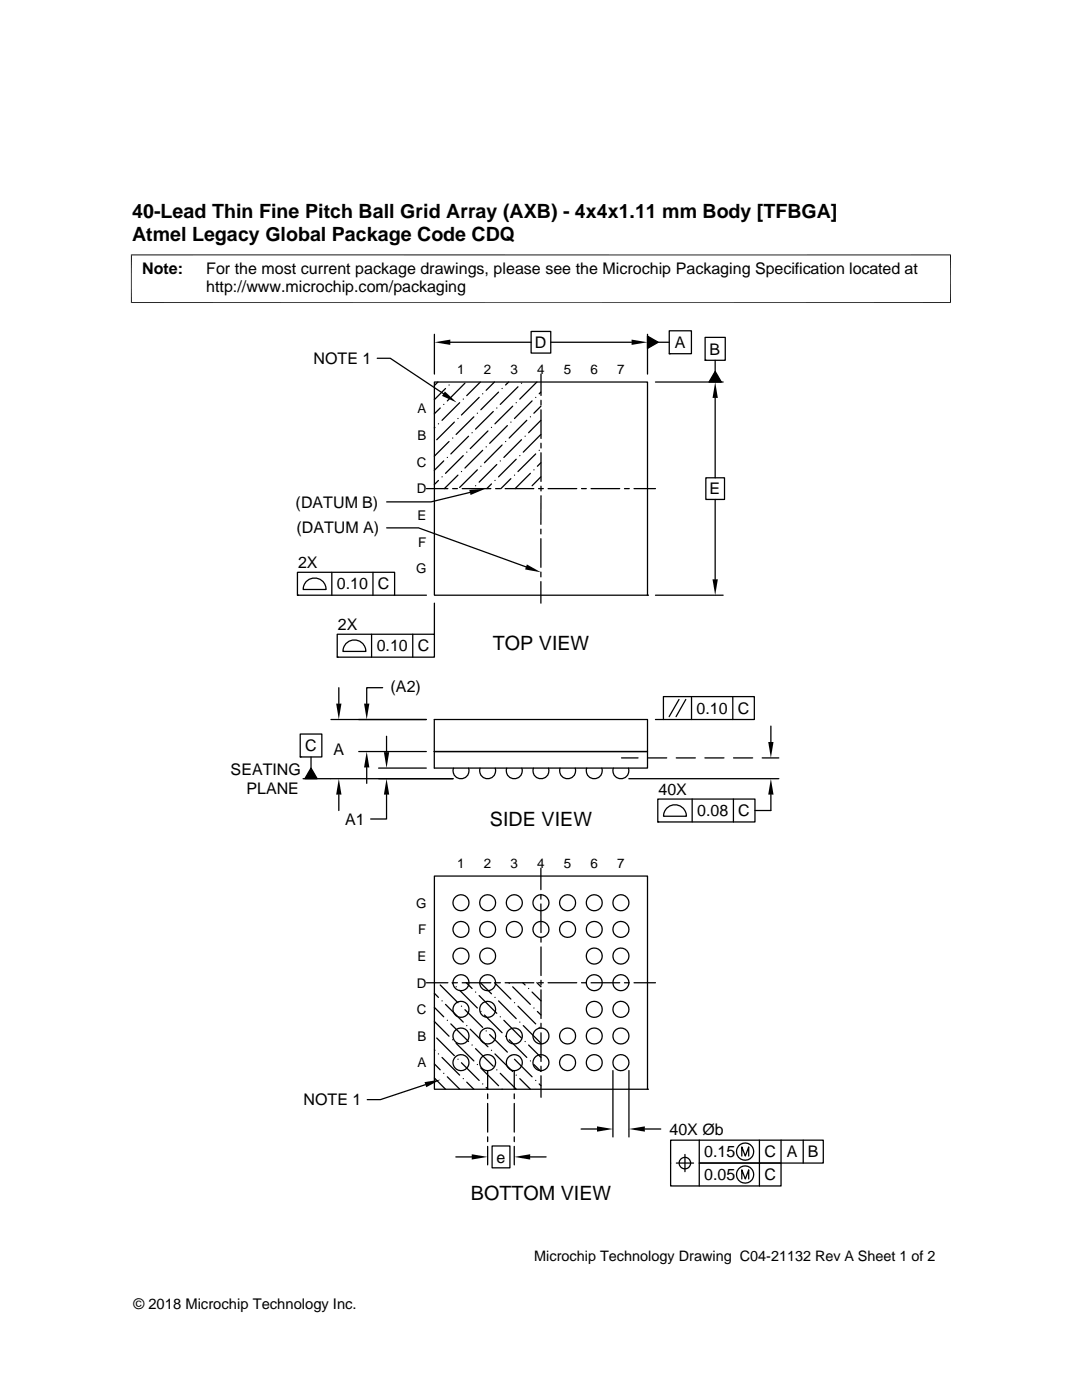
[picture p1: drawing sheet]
<svg xmlns="http://www.w3.org/2000/svg" width="216mm" height="279mm" viewBox="0 0 216 279" stroke-linecap="round" stroke-linejoin="round" font-family="sans-serif">
<g fill="none" stroke="#000" stroke-width=".25">
<path d="M75.3 71.5h2.6l10.6 7.1M86.7 66.7v8M86.7 76.2h42.5v42.6h-42.5zM87.4 76.2l-.7 .8M88.9 77.5l-2.2 2.3M89.6 76.8h.1M89.9 68.3h16.1M92.4 79.7h.1M92.8 76.5l-3.5 3.5M95.6 79.3l-3.5 3.5M95.8 76.2l-2.7 2.8M96.3 78.6h.1"/>
<path d="M98.7 76.2l-1.7 1.7M99.5 78.3l-3.6 3.5M100.2 77.5h.1M101.5 76.2l-.6 .6M103.4 77.2l-3.6 3.5M104.1 76.5h.1M106 66.1h3.9v4.4h-3.9zM106.9 79.3h.1M107.1 76.2l-3.4 3.5M107.9 78.3l-.3 .3M107.9 74.7v4.2M107.9 79.9v.9"/>
<path d="M109.9 68.3h16.1M129.2 67.1l2.1 1.2-2.1 1.2zM129.2 66.7v8M130.8 76.2h13.5M131.3 68.3h2.2M133.5 66h4.5v4.6h-4.5zM133.5 70.6h.1M140.7 67.3h4v4.6h-4zM140.7 71.9h.1M142.7 74.1l1.2 2.1h-2.4zM142.7 71.9v2.2M142.7 79.4v16"/>
<path d="M85.1 97.5h4.3M86.8 85.3l-.1 .1M87.5 84.6h.1M87.5 95.9l-.8 .8M87.8 81.4l-1.1 1.2M88.2 95.2h.1M88.5 80.7h.1M88.5 92l-1.8 1.9M89.3 91.3h.1M89.6 88.1l-2.9 3M90.3 87.4h.1M90.3 97.5h1"/>
<path d="M90.7 84.2l-3.6 3.6M91.4 83.5h.1M91.4 94.8l-2.7 2.7M91.7 80.4l-3.5 3.5M92.1 94.1h.1M92.2 97.5h5.7M92.4 90.9l-3.5 3.6M93.1 90.2h.1M93.5 87.1l-3.5 3.5M93.8 98.3l-7.8 1.9h-8.8M94.2 86.4h.1M94.6 83.2l-3.6 3.5"/>
<path d="M94.9 96.9h.1M95.2 82.5h.1M95.3 93.8l-3.6 3.5M95.9 93h.1M96.3 89.9l-3.5 3.5M97 89.2h.1M97.4 86l-3.6 3.5M98.1 85.3h.1M98.1 96.6l-1 .9M98.4 82.1l-3.5 3.5M98.8 95.9h.1M98.9 97.5h.9"/>
<path d="M99.1 81.4h.1M99.1 92.7l-3.5 3.5M99.8 92h.1M100.2 88.8l-3.5 3.6M100.8 97.5h5.7M100.9 88.1h.1M101.2 84.9l-3.5 3.6M101.9 84.2h.1M101.9 95.5l-2 2M102.3 81.1l-3.5 3.5M102.7 94.8h.1M103 80.4h.1"/>
<path d="M103 91.7l-3.5 3.5M103.7 90.9h.1M104.1 87.8l-3.6 3.5M104.8 87.1h.1M105.1 83.9l-3.5 3.5M105.8 83.2h.1M105.8 94.5l-3 3M106.2 80l-3.5 3.5M106.5 93.8h.1M106.9 90.6l-3.5 3.5M107.5 97.5h.9M107.6 89.9h.1"/>
<path d="M107.9 81.1l-1.4 1.4M107.9 83.9l-2.4 2.5M107.9 86.7l-3.5 3.5M107.9 95.2l-1.7 1.7M107.9 92.4l-.7 .6M107.9 81.8v5.7M107.9 88.5v.9M107.9 90.4v5.7M107.9 97v1M107.9 98.9v5.7M109.4 97.5h5.7M116 97.5h1"/>
<path d="M117.9 97.5h5.8M124.6 97.5h1M126.5 97.5h4.3M140.8 95.4h3.8v4.3h-3.8zM142.7 99.7v15.9M59.4 114.2h19.3v4.6h-19.3zM59.4 118.8h.1M61.2 115.9a2.3 2.3 0 0 1 2.5-.3 2.3 2.3 0 0 1 1.4 2h-4.6l.3-1.1zM66.2 114.2v4.6M74.4 114.2v4.6M77.2 105.3h6.3l21.5 7.8M78.7 118.8h6.4"/>
<path d="M107.9 105.6v1M107.9 107.5v5.7M107.9 114.2v.9M107.9 116.1v4.3M129.2 118.8h.1M130.8 118.8h13.5M67.3 126.6h19.4v4.5h-19.4zM67.3 131.1h.1M67.6 137.2v3.2M69.2 128.3a2.29 2.29 0 0 1 2.5-.4 2.29 2.29 0 0 1 1.3 2.1h-4.6l.4-1.2zM74.1 126.6v4.5M76.3 137.2h-3.1v3.2"/>
<path d="M82.4 126.6v4.5M86.7 120.4v6.2M132.4 139h18.1v4.6h-18.1zM135.5 139.6l-2 3.4M136.8 139.6l-1.9 3.4M138 139v4.6M146.2 139v4.6M59.9 146.5h4.3v4.6h-4.3zM59.9 151.1h.1M62.1 151.1v2.2M62.1 153.3l1.2 2.1h-2.5zM66 143.6h19.1"/>
<path d="M67.6 158.6v3.2M71.6 150h13.5M73.2 153.2v3.1M75.5 153.3h9.6M77.1 158.6v4.8h-3.1M77.1 146.9v3.2M86.7 143.6h42.5v6.4h-42.5h42.5v3.3h-42.5zM90.4 155.4h-29.9M90.5 153.3a1.59 1.59 0 0 0 1.5 2.1 1.59 1.59 0 0 0 1.5-2.1M95.8 153.3a1.59 1.59 0 0 0 1.5 2.1 1.59 1.59 0 0 0 1.5-2.1M101.1 153.3a1.59 1.59 0 0 0 1.5 2.1 1.59 1.59 0 0 0 1.5-2.1M106.4 153.3a1.6 1.6 0 0 0 1.5 2.1 1.6 1.6 0 0 0 1.6-2.1"/>
<path d="M111.8 153.3a1.59 1.59 0 0 0 1.5 2.1 1.59 1.59 0 0 0 1.5-2.1M117.1 153.3a1.59 1.59 0 0 0 1.5 2.1 1.59 1.59 0 0 0 1.5-2.1M122.4 153.3a1.59 1.59 0 0 0 1.5 2.1 1.59 1.59 0 0 0 1.5-2.1M124 151.3h3.3M125.5 155.4h29.9M129.2 151.3h3.8M130.8 143.6h1.6M131.3 159.5h19.3v4.5h-19.3zM134.9 151.3h3.8M138.1 159.5v4.5M140.7 151.3h3.8M146.3 159.5v4.5"/>
<path d="M146.4 151.3h3.8M152.1 151.3h3.3M153.8 144.9v3.2M153.8 158.6v3.2h-3.2M86.7 174.8h42.5v42.6h-42.5zM107.9 173.3v4.2M107.9 178.5v1M131.3 164h.1M133.2 161.2a2.29 2.29 0 0 1 2.4-.4 2.29 2.29 0 0 1 1.4 2.1h-4.6l.3-1.2zM85.1 196.1h4.3M86.7 198.2l.8 .9M87.8 196.6l3.6 3.5"/>
<path d="M88.2 199.7h.1M90.2 196.1l.1 .1M90.3 196.1h1M91 196.9h.1M91.7 197.6l3.6 3.6M92.2 196.1h5.7M93 196.1l1.2 1.2M94.9 198h.1M95.6 198.7l3.5 3.5M95.8 196.1l2.3 2.2M98.7 196.1l3.2 3.3M98.8 199.1h.1"/>
<path d="M98.9 196.1h.9M99.5 199.8l3.5 3.5M100.8 196.1h5.7M101.6 196.2h.1M102.3 196.9l3.5 3.5M104.3 196.1l.5 .5M105.5 197.3h.1M106.2 198l1.7 1.8M107.1 196.1l.8 .8M107.5 196.1h.9M107.9 180.4v5.7M107.9 187.1v.9"/>
<path d="M107.9 189v5.7M107.9 195.6v1M107.9 197.5v5.8M109.4 196.1h5.7M116 196.1h1M117.9 196.1h5.8M124.6 196.1h1M126.5 196.1h4.3M84.9 216.5l-9 3h-2.6M86.7 201l1.8 1.9M86.7 203.9l2.9 2.9M86.7 215.1l2.2 2.3"/>
<path d="M86.7 209.5l.1 .1M86.7 212.3l1.1 1.2M87.1 207.2l3.6 3.5M87.5 210.3h.1M88.2 211l3.5 3.6M88.5 214.2h.1M88.9 200.4l3.5 3.6M89.3 203.6h.1M89.3 214.9l2.4 2.5M90 204.3l3.5 3.6M90.3 207.5h.1M91 208.2l3.6 3.5"/>
<path d="M91.4 211.4h.1M92.1 200.8h.1M92.1 212.1l3.5 3.5M92.4 215.3h.1M92.8 201.5l3.5 3.5M93.1 204.7h.1M93.1 216l1.5 1.4M93.8 205.4l3.6 3.5M94.2 208.6h.1M94.9 209.3l3.5 3.5M95.3 212.4h.1M95.9 201.9h.1"/>
<path d="M95.9 213.1l3.6 3.6M96.3 216.3h.1M96.7 202.6l3.5 3.5M97 205.7h.1M97 217l.4 .4M97.3 213.7v3.7M97.3 218.3v1M97.7 206.5l3.5 3.5M98.1 209.6h.1M98.8 210.3l3.5 3.5M99.1 213.5h.1M99.8 202.9h.1"/>
<path d="M99.8 214.2l3.2 3.2M100.2 217.4h.1M100.5 203.6l3.6 3.6M100.9 206.8h.1M101.6 207.5l3.5 3.5M101.9 210.7h.1M102.6 213.7v3.7M102.6 218.3v1M102.7 200.1h.1M102.7 211.4l3.5 3.5M103 214.6h.1M103.4 200.8l3.5 3.5"/>
<path d="M103.7 204h.1M103.7 215.3l2.1 2.1M104.4 204.7l3.5 3.5M104.8 207.9h.1M105.5 208.6l2.5 2.4M105.8 211.7h.1M106.5 201.2h.1M106.5 212.5l1.5 1.3M106.9 215.6h.1M107.2 201.9l.7 .7M107.6 205h.1M107.6 216.3l.4 .4"/>
<path d="M107.9 204.2v1M107.9 206.1v5.7M107.9 212.8v.9M107.9 214.7v4.3M122.3 213.7v13.2M125.5 213.7v13.2M129.2 217.4h.1M91 230.9h3.1M97.3 220.2v5.7M97.3 226.9v.9M97.3 228.8v3.7M98.2 228.7h3.5v4.4h-3.5z"/>
<path d="M102.6 220.2v5.7M102.6 226.9v.9M102.6 228.8v3.7M105.8 230.9h3.2M116 225.3h3.1M128.7 225.3h3.1M135 232.1h3.4M136.7 230.4v3.4M139.5 227.5v4.6h16.4v4.6h-22.1v-9.2h30.5v4.6h-24.8v4.6M148 230.7v-1.8l.7 1.8 .7-1.8v1.8M148 235.3v-1.8l.7 1.8 .7-1.8v1.8M151.5 227.5v9.2"/>
<path d="M155.9 227.5v4.6M160.3 227.5v4.6"/>
<circle cx="92" cy="196.1" r="1.6"/>
<circle cx="92" cy="185.5" r="1.6"/>
<circle cx="92" cy="190.8" r="1.6"/>
<circle cx="92" cy="180.2" r="1.6"/>
<circle cx="97.3" cy="196.1" r="1.59"/>
<circle cx="97.3" cy="185.5" r="1.59"/>
<circle cx="97.3" cy="190.8" r="1.59"/>
<circle cx="97.3" cy="180.2" r="1.6"/>
<circle cx="102.6" cy="185.5" r="1.59"/>
<circle cx="102.6" cy="180.2" r="1.6"/>
<circle cx="107.9" cy="185.5" r="1.59"/>
<circle cx="107.9" cy="180.2" r="1.6"/>
<circle cx="113.3" cy="185.5" r="1.6"/>
<circle cx="113.3" cy="180.2" r="1.6"/>
<circle cx="118.6" cy="196.1" r="1.59"/>
<circle cx="118.6" cy="185.5" r="1.59"/>
<circle cx="118.6" cy="190.8" r="1.59"/>
<circle cx="118.6" cy="180.2" r="1.6"/>
<circle cx="123.9" cy="196.1" r="1.59"/>
<circle cx="123.9" cy="185.5" r="1.59"/>
<circle cx="123.9" cy="190.8" r="1.59"/>
<circle cx="123.9" cy="180.2" r="1.6"/>
<circle cx="92" cy="206.8" r="1.6"/>
<circle cx="92" cy="212.1" r="1.6"/>
<circle cx="92" cy="201.4" r="1.6"/>
<circle cx="97.3" cy="206.8" r="1.59"/>
<circle cx="97.3" cy="212.1" r="1.59"/>
<circle cx="97.3" cy="201.4" r="1.6"/>
<circle cx="102.6" cy="206.8" r="1.59"/>
<circle cx="102.6" cy="212.1" r="1.59"/>
<circle cx="107.9" cy="206.8" r="1.59"/>
<circle cx="107.9" cy="212.1" r="1.59"/>
<circle cx="113.3" cy="206.8" r="1.6"/>
<circle cx="113.3" cy="212.1" r="1.6"/>
<circle cx="118.6" cy="206.8" r="1.59"/>
<circle cx="118.6" cy="212.1" r="1.59"/>
<circle cx="118.6" cy="201.4" r="1.6"/>
<circle cx="123.9" cy="206.8" r="1.59"/>
<circle cx="123.9" cy="212.1" r="1.59"/>
<circle cx="123.9" cy="201.4" r="1.6"/>
<circle cx="136.7" cy="232.1" r="1.15"/>
<circle cx="148.7" cy="234.4" r="1.71"/>
<circle cx="148.7" cy="229.8" r="1.71"/>
</g>
<g fill="#000">
<path d="M88.8 78.1l2.3 2.2-2.9-1.3zM86.7 68.3l3.2-.5v1zM126 67.8l3.2 .5-3.2 .5zM129.2 67.1l2.1 1.2-2.1 1.2zM142.7 76.2l.5 3.2h-1zM142.7 74.1l1.2 2.1h-2.4zM93.6 97.8l3.3-.3-3 1.3zM105.1 112.6l2.8 1.6-3.1-.6zM142.2 115.6h1l-.5 3.2zM62.1 153.3l1.2 2.1h-2.5zM67.6 155.4l.5 3.2h-1zM67.1 140.4h1l-.5 3.2z"/>
<path d="M73.2 150l.5 3.2h-1.1zM72.6 140.4h1.1l-.5 3.2zM76.6 150.1h1.1l-.6 3.2zM77.1 155.4l.6 3.2h-1.1zM153.8 155.4l.5 3.2h-1zM153.3 148.1h1l-.5 3.2zM84.7 216l3.2-.5-2.9 1.5zM94.1 230.4l3.2 .5-3.2 .5zM102.6 230.9l3.2-.5v1zM119.1 224.8l3.2 .5-3.2 .5zM125.5 225.3l3.2-.5v1z"/>
</g>
<path d="M26.1 50.9h163.7M26.2 50.8v9.7M189.7 50.8v9.7M26.1 60.4h163.7" fill="none" stroke="#000" stroke-width=".2"/>
<g font-size="3.9">
<text x="26.4" y="43.5">40-Lead Thin Fine Pitch Ball Grid Array (AXB) - 4x4x1.11 mm Body [TFBGA]</text>
<text x="26.4" y="48">Atmel Legacy Global Package Code CDQ</text>
<text x="98.3" y="129.7">TOP VIEW</text>
<text x="97.8" y="164.8">SIDE VIEW</text>
<text x="93.9" y="239.4">BOTTOM VIEW</text>
</g>
<g font-size="3.2">
<text x="28.4" y="54.6">Note:</text>
<text x="41.1" y="58.3">http://www.microchip.com/packaging</text>
<text x="41.1" y="54.6">For the most current package drawings, please see the Microchip Packaging Specification located at</text>
<text x="106.7" y="69.4">D</text>
<text x="134.7" y="69.4">A</text>
<text x="141.6" y="70.8">B</text>
<text x="62.5" y="72.7">NOTE 1</text>
<text x="59" y="101.3">(DATUM B)</text>
<text x="141.6" y="98.7">E</text>
<text x="59.1" y="106.4">(DATUM A)</text>
<text x="59.5" y="113.4">2X</text>
<text x="67.2" y="117.6">0.10</text>
<text x="75.4" y="117.6">C</text>
<text x="67.4" y="125.8">2X</text>
<text x="75.2" y="130">0.10</text>
<text x="83.4" y="130">C</text>
<text x="77.9" y="138">(A2)</text>
<text x="139" y="142.5">0.10</text>
<text x="147.2" y="142.5">C</text>
<text x="60.9" y="149.9">C</text>
<text x="46" y="154.7">SEATING</text>
<text x="66.5" y="150.6">A</text>
<text x="49.2" y="158.4">PLANE</text>
<text x="131.4" y="158.7">40X</text>
<text x="68.9" y="164.6">A1</text>
<text x="139.1" y="162.9">0.08</text>
<text x="147.3" y="162.9">C</text>
<text x="60.6" y="220.6">NOTE 1</text>
<text x="133.6" y="226.4">40X Øb</text>
<text x="99.1" y="232">e</text>
<text x="140.5" y="231">0.15</text>
<text x="152.5" y="231">C</text>
<text x="157" y="231">A</text>
<text x="161.2" y="231">B</text>
<text x="140.5" y="235.5">0.05</text>
<text x="152.5" y="235.5">C</text>
</g>
<g font-size="2.9">
<text x="106.6" y="251.7">Microchip Technology Drawing C04-21132 Rev A Sheet 1 of 2</text>
<text x="26.6" y="261.3">© 2018 Microchip Technology Inc.</text>
</g>
<g font-size="2.7">
<text x="91.2" y="74.7">1</text>
<text x="96.6" y="74.7">2</text>
<text x="101.9" y="74.7">3</text>
<text x="107.2" y="74.7">4</text>
<text x="112.5" y="74.7">5</text>
<text x="117.8" y="74.7">6</text>
<text x="123.1" y="74.7">7</text>
<text x="83.3" y="82.5">A</text>
<text x="83.3" y="87.8">B</text>
<text x="83.2" y="93.2">C</text>
<text x="83.2" y="98.5">D</text>
<text x="83.3" y="103.8">E</text>
<text x="83.5" y="109.1">F</text>
<text x="83" y="114.4">G</text>
<text x="91.2" y="173.3">1</text>
<text x="96.6" y="173.3">2</text>
<text x="101.9" y="173.3">3</text>
<text x="107.2" y="173.3">4</text>
<text x="112.5" y="173.3">5</text>
<text x="117.8" y="173.3">6</text>
<text x="123.1" y="173.3">7</text>
<text x="83" y="181.1">G</text>
<text x="83.3" y="191.7">E</text>
<text x="83.5" y="186.4">F</text>
<text x="83.2" y="197.1">D</text>
<text x="83.2" y="202.4">C</text>
<text x="83.3" y="207.7">B</text>
<text x="83.3" y="213">A</text>
</g>
</svg>
